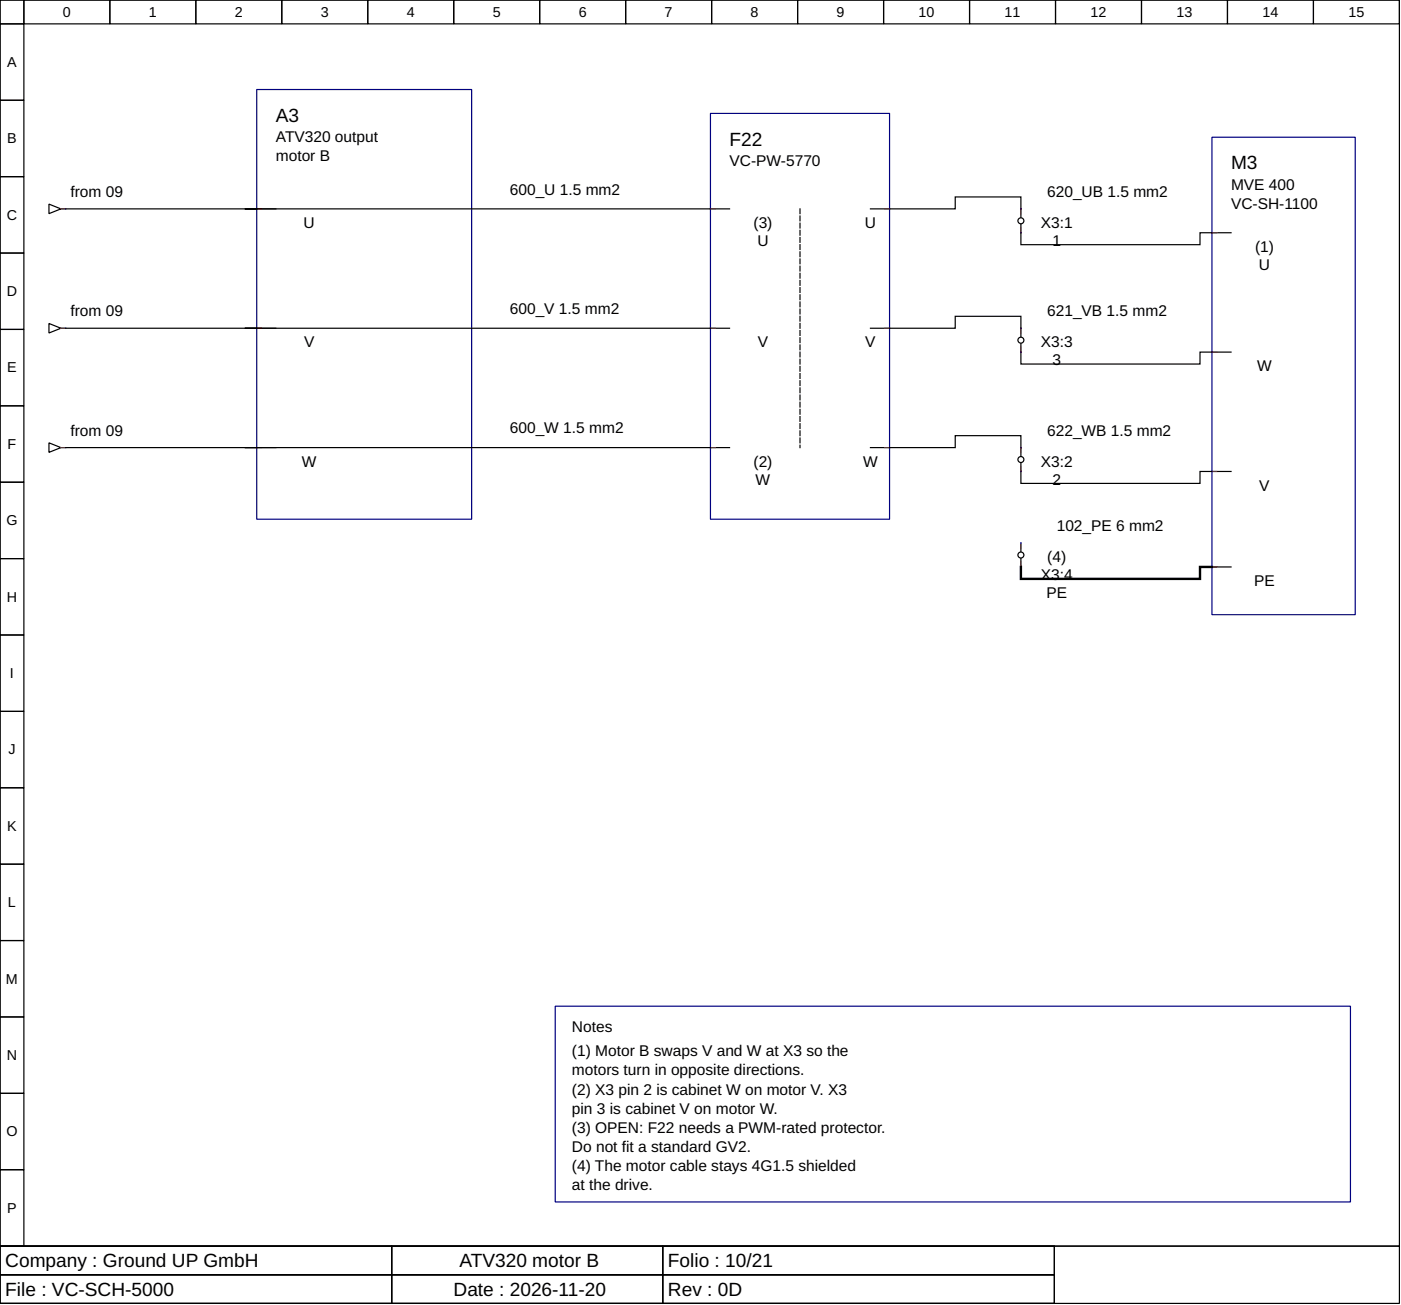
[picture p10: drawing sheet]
<svg xmlns="http://www.w3.org/2000/svg" width="310mm" height="289mm" viewBox="0 0 310 289" stroke-linecap="round" stroke-linejoin="round" font-family="sans-serif">
<g fill="none" stroke="#000" stroke-width=".26">
<path d="M0 0h310.1v276.2h-310.1zM0 0h5.3v5.3h-5.3zM0 5.3h5.3v16.9h-5.3zM5.3 0h19v5.3h-19zM24.3 0h19.1v5.3h-19.1zM43.4 0h19v5.3h-19zM62.4 0h19.1v5.3h-19.1zM81.5 0h19v5.3h-19zM100.5 0h19.1v5.3h-19.1zM119.6 0h19v5.3h-19zM138.6 0h19.1v5.3h-19.1zM157.7 0h19v5.3h-19z"/>
<path d="M176.7 0h19.1v5.3h-19.1zM195.8 0h19v5.3h-19zM214.8 0h19.1v5.3h-19.1zM233.9 0h19v5.3h-19zM252.9 0h19.1v5.3h-19.1zM272 0h19v5.3h-19zM291 0h19.1v5.3h-19.1zM0 22.2h5.3v17h-5.3zM0 39.2h5.3v16.9h-5.3zM0 56.1h5.3v16.9h-5.3zM10.8 45.2l2.7 1.1-2.7 1.1zM13.5 46.3h.8"/>
<path d="M14.6 46.3h42.3M56.9 46.3h4.2M56.9 46.3h-2.7h107.5M192.9 46.3h18.8v-2.6h14.5v4.5M226.2 49.7v4.5h39.7v-2.6h6.9M0 73h5.3v17h-5.3zM10.8 71.7l2.7 1.1-2.7 1zM13.5 72.8h.8M14.6 72.8h42.3M56.9 72.8h4.2M56.9 72.8h-2.7h107.5M192.9 72.8h18.8v-2.7h14.5v4.5"/>
<path d="M226.2 76.2v4.5h39.7v-2.6h6.9M0 90h5.3v16.9h-5.3zM10.8 98.2l2.7 1-2.7 1.1zM13.5 99.2h.8M14.6 99.2h42.3M56.9 99.2h4.2M56.9 99.2h-2.7h107.5M192.9 99.2h18.8v-2.6h14.5v4.5M0 106.9h5.3v16.9h-5.3zM226.2 102.7v4.5h39.7v-2.7h6.9M0 123.8h5.3v17h-5.3zM226.2 120.4v1.8"/>
<path d="M226.2 123.8v1.9M268.6 125.7h4.2M0 140.8h5.3v16.9h-5.3zM0 157.7h5.3v16.9h-5.3zM0 174.6h5.3v17h-5.3zM0 191.6h5.3v16.9h-5.3zM0 208.5h5.3v16.9h-5.3zM0 225.4h5.3v17h-5.3zM0 242.4h5.3v16.9h-5.3zM0 259.3h5.3v16.9h-5.3zM0 276.2h310.1v12.7h-310.1zM0 276.2h86.8v6.4h-86.8z"/>
<path d="M86.8 276.2h60v6.4h-60zM146.8 276.2h86.8v6.4h-86.8zM0 282.6h86.8v6.3h-86.8zM86.8 282.6h60v6.3h-60zM146.8 282.6h86.8v6.3h-86.8z"/>
<circle cx="226.2" cy="48.9" r=".66"/>
<circle cx="226.2" cy="75.4" r=".66"/>
<circle cx="226.2" cy="101.9" r=".66"/>
<circle cx="226.2" cy="123" r=".66"/>
</g>
<path d="M56.9 19.8h47.6v95.3h-47.6zM157.4 25.1h39.7v90h-39.7zM268.6 30.4h31.7v105.9h-31.7zM123 223h176.2v43.4h-176.2z" fill="none" stroke="#000080" stroke-width=".26"/>
<path d="M177.3 46.3v52.9" fill="none" stroke="#000" stroke-width=".26" stroke-dasharray="1.1 .5"/>
<g fill="none" stroke="#f00" stroke-width=".26">
<path d="M13.5 46.3h1.1M56.9 46.3h1M157.4 46.3h1.1M196.1 46.3h1M226.2 46.3v1.1M226.2 50.5v1.1M268.6 51.6h1M13.5 72.8h1.1M56.9 72.8h1M157.4 72.8h1.1M196.1 72.8h1M226.2 72.8v1"/>
<path d="M226.2 77v1.1M268.6 78.1h1M13.5 99.2h1.1M56.9 99.2h1M157.4 99.2h1.1M196.1 99.2h1M226.2 99.2v1.1M226.2 103.5v1M268.6 104.5h1M226.2 120.4v1M226.2 124.6v1.1M268.6 125.7h1"/>
</g>
<g fill="none" stroke="#00f" stroke-width=".26">
<path d="M14.6 46.3h.1M56.9 46.3h.1M157.4 46.3h.1M197.1 46.3h.1M226.2 46.3h.1M226.2 51.6h.1M268.6 51.6h.1M14.6 72.8h.1M56.9 72.8h.1M157.4 72.8h.1M197.1 72.8h.1M226.2 72.8h.1"/>
<path d="M226.2 78.1h.1M268.6 78.1h.1M14.6 99.2h.1M56.9 99.2h.1M157.4 99.2h.1M197.1 99.2h.1M226.2 99.2h.1M226.2 104.5h.1M268.6 104.5h.1M226.2 120.4h.1M226.2 125.7h.1M268.6 125.7h.1"/>
</g>
<path d="M226.2 125.7v2.6h39.7v-2.6h2.7" fill="none" stroke="#000" stroke-width=".53"/>
<g font-size="4.2">
<text x="61.1" y="27">A3</text>
<text x="161.7" y="32.3">F22</text>
<text x="272.8" y="37.6">M3</text>
<text x="1.2" y="280.9">Company : Ground UP GmbH</text>
<text x="101.8" y="280.9">ATV320 motor B</text>
<text x="148" y="280.9">Folio : 10/21</text>
<text x="1.2" y="287.2">File : VC-SCH-5000</text>
<text x="100.5" y="287.2">Date : 2026-11-20</text>
<text x="148" y="287.2">Rev : 0D</text>
</g>
<g font-size="3.4">
<text x="61.1" y="31.5">ATV320 output</text>
<text x="61.1" y="35.7">motor B</text>
<text x="161.7" y="36.8">VC-PW-5770</text>
<text x="15.6" y="43.7">from 09</text>
<text x="113" y="43.1">600_U 1.5 mm2</text>
<text x="232" y="43.7">620_UB 1.5 mm2</text>
<text x="272.8" y="42.1">MVE 400</text>
<text x="272.8" y="46.3">VC-SH-1100</text>
<text x="67.3" y="50.5">U</text>
<text x="167" y="50.5">(3)</text>
<text x="191.6" y="50.5">U</text>
<text x="230.6" y="50.5">X3:1</text>
<text x="167.8" y="54.5">U</text>
<text x="233.2" y="54.5">1</text>
<text x="278.1" y="55.8">(1)</text>
<text x="279" y="59.8">U</text>
<text x="15.6" y="70.1">from 09</text>
<text x="113" y="69.6">600_V 1.5 mm2</text>
<text x="232" y="70.1">621_VB 1.5 mm2</text>
<text x="67.4" y="77">V</text>
<text x="167.9" y="77">V</text>
<text x="191.7" y="77">V</text>
<text x="230.6" y="77">X3:3</text>
<text x="233.2" y="81">3</text>
<text x="278.6" y="82.3">W</text>
<text x="15.6" y="96.6">from 09</text>
<text x="113" y="96">600_W 1.5 mm2</text>
<text x="232" y="96.6">622_WB 1.5 mm2</text>
<text x="66.9" y="103.5">W</text>
<text x="167" y="103.5">(2)</text>
<text x="167.4" y="107.4">W</text>
<text x="191.3" y="103.5">W</text>
<text x="230.6" y="103.5">X3:2</text>
<text x="233.2" y="107.4">2</text>
<text x="279" y="108.7">V</text>
<text x="234.2" y="117.7">102_PE 6 mm2</text>
<text x="232.1" y="124.6">(4)</text>
<text x="230.6" y="128.6">X3:4</text>
<text x="277.9" y="129.9">PE</text>
<text x="231.9" y="132.6">PE</text>
<text x="126.7" y="228.9">Notes</text>
<text x="126.7" y="234.2">(1) Motor B swaps V and W at X3 so the</text>
<text x="126.7" y="238.4">motors turn in opposite directions.</text>
<text x="126.7" y="242.6">(2) X3 pin 2 is cabinet W on motor V. X3</text>
<text x="126.7" y="246.9">pin 3 is cabinet V on motor W.</text>
<text x="126.7" y="251.1">(3) OPEN: F22 needs a PWM-rated protector.</text>
<text x="126.7" y="255.3">Do not fit a standard GV2.</text>
<text x="126.7" y="259.6">(4) The motor cable stays 4G1.5 shielded</text>
<text x="126.7" y="263.8">at the drive.</text>
</g>
<g font-size="3.2">
<text x="13.9" y="3.7">0</text>
<text x="33" y="3.7">1</text>
<text x="52" y="3.7">2</text>
<text x="71.1" y="3.7">3</text>
<text x="90.1" y="3.7">4</text>
<text x="109.2" y="3.7">5</text>
<text x="128.2" y="3.7">6</text>
<text x="147.3" y="3.7">7</text>
<text x="166.3" y="3.7">8</text>
<text x="185.4" y="3.7">9</text>
<text x="203.6" y="3.7">10</text>
<text x="222.6" y="3.7">11</text>
<text x="241.7" y="3.7">12</text>
<text x="260.7" y="3.7">13</text>
<text x="279.8" y="3.7">14</text>
<text x="298.8" y="3.7">15</text>
<text x="1.6" y="14.8">A</text>
<text x="1.6" y="31.8">B</text>
<text x="1.5" y="48.7">C</text>
<text x="1.5" y="65.6">D</text>
<text x="1.6" y="82.6">E</text>
<text x="1.7" y="99.5">F</text>
<text x="1.4" y="116.4">G</text>
<text x="1.5" y="133.3">H</text>
<text x="2.2" y="150.3">I</text>
<text x="1.9" y="167.2">J</text>
<text x="1.6" y="184.2">K</text>
<text x="1.8" y="201.1">L</text>
<text x="1.3" y="218">M</text>
<text x="1.5" y="234.9">N</text>
<text x="1.4" y="251.9">O</text>
<text x="1.6" y="268.8">P</text>
</g>
</svg>
